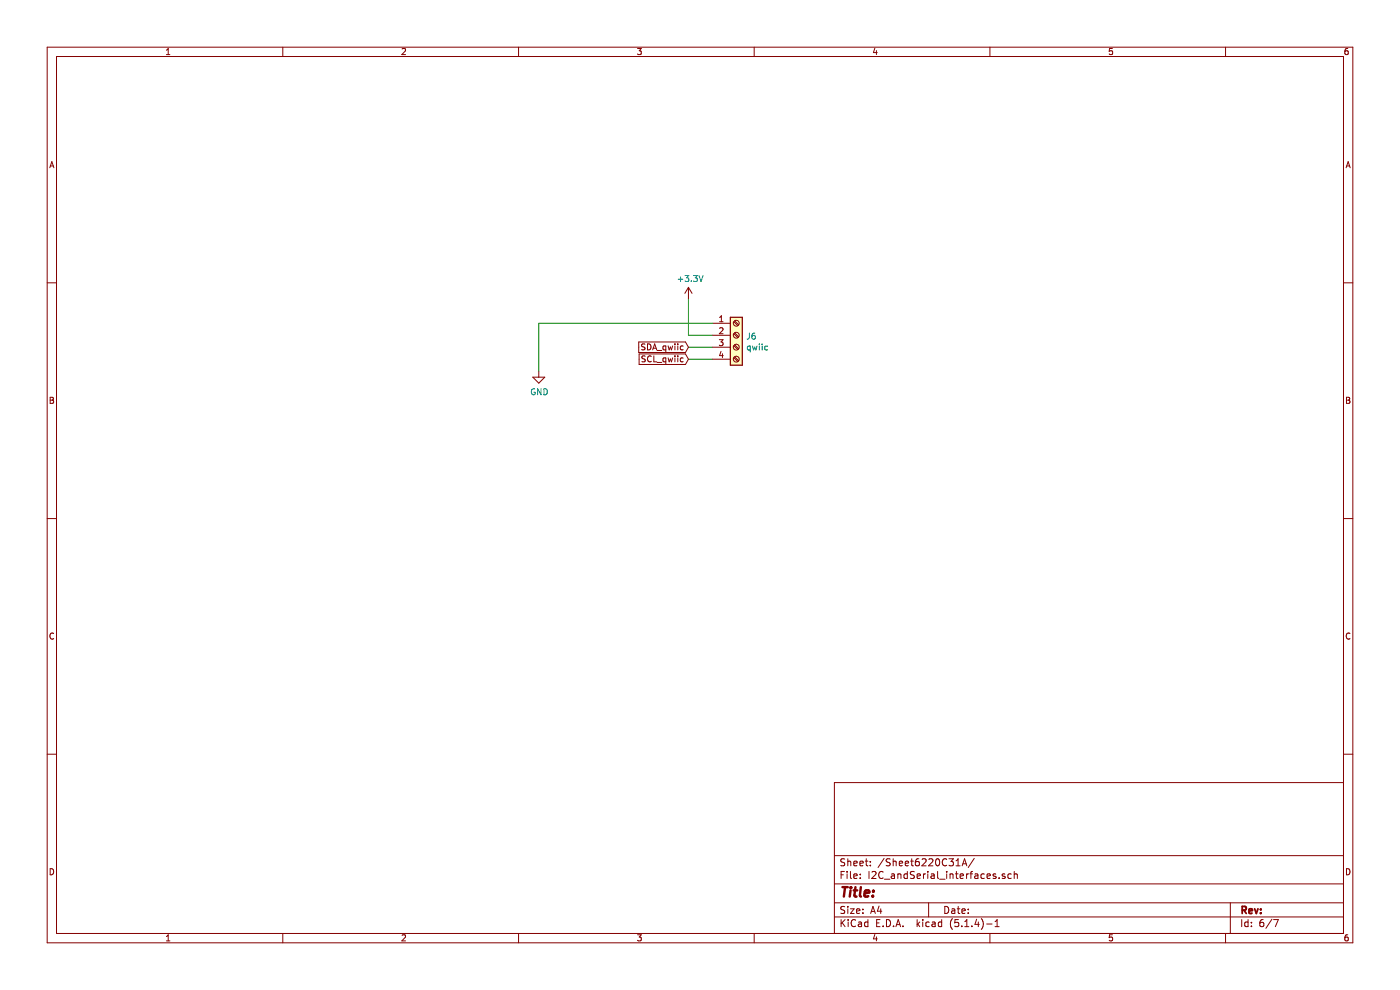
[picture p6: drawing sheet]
EESchema Schematic File Version 4
LIBS:CameraTriggerSensorNodeOnly-cache
EELAYER 30 0
EELAYER END
$Descr A4 11693 8268
encoding utf-8
Sheet 6 7
Title ""
Date ""
Rev ""
Comp ""
Comment1 ""
Comment2 ""
Comment3 ""
Comment4 ""
$EndDescr
$Comp
L power:GND #PWR027
U 1 1
P 4500 3100
F 0 "#PWR027" H 4500 2850 50  0001 C CNN
F 1 "GND" H 4505 2927 50  0000 C CNN
F 2 "" H 4500 3100 50  0001 C CNN
F 3 "" H 4500 3100 50  0001 C CNN
	1    4500 3100
	1    0    0    -1  
$EndComp
$Comp
L Connector:Screw_Terminal_01x04 J6
U 1 1
P 6150 2800
F 0 "J6" H 6230 2792 50  0000 L CNN
F 1 "qwiic" H 6230 2701 50  0000 L CNN
F 2 "Connector_JST:JST_SH_SM04B-SRSS-TB_1x04-1MP_P1.00mm_Horizontal" H 6150 2800 50  0001 C CNN
F 3 "~" H 6150 2800 50  0001 C CNN
F 4 "C160404" H 6150 2800 50  0001 C CNN "LCSC"
	1    6150 2800
	1    0    0    -1  
$EndComp
Wire Wire Line
	5950 2700 4500 2700
Wire Wire Line
	4500 2700 4500 3100
Wire Wire Line
	5750 2900 5950 2900
Wire Wire Line
	5750 3000 5950 3000
$Comp
L power:+3.3V #PWR028
U 1 1
P 5750 2500
F 0 "#PWR028" H 5750 2350 50  0001 C CNN
F 1 "+3.3V" H 5765 2673 50  0000 C CNN
F 2 "" H 5750 2500 50  0001 C CNN
F 3 "" H 5750 2500 50  0001 C CNN
	1    5750 2500
	1    0    0    -1  
$EndComp
Wire Wire Line
	5750 2500 5750 2800
Wire Wire Line
	5750 2800 5950 2800
Text GLabel 5750 3000 0    50   Input ~ 0
SCL_qwiic
Text GLabel 5750 2900 0    50   Input ~ 0
SDA_qwiic
$EndSCHEMATC
